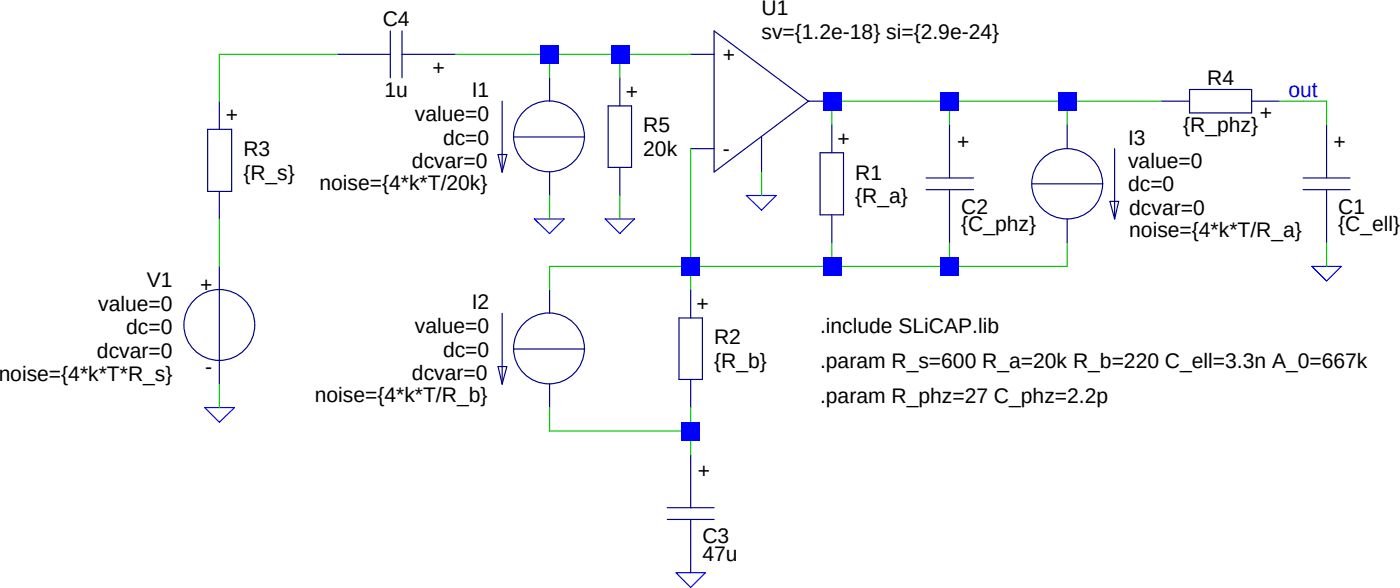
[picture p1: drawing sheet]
Version 4
SHEET 1 880 680
WIRE -80 112 -160 112
WIRE 64 112 0 112
WIRE 112 112 64 112
WIRE 160 112 112 112
WIRE 64 128 64 112
WIRE 112 128 112 112
WIRE -160 144 -160 112
WIRE 336 144 256 144
WIRE 416 144 336 144
WIRE 480 144 416 144
WIRE 576 144 560 144
WIRE 592 144 576 144
WIRE 256 160 256 144
WIRE 336 160 336 144
WIRE 416 160 416 144
WIRE 592 160 592 144
WIRE 208 208 208 192
WIRE 64 224 64 208
WIRE 112 224 112 208
WIRE -160 256 -160 224
WIRE 160 256 160 176
WIRE 160 256 64 256
WIRE 256 256 256 240
WIRE 256 256 160 256
WIRE 336 256 336 240
WIRE 336 256 256 256
WIRE 416 256 416 240
WIRE 416 256 336 256
WIRE 592 256 592 240
WIRE 64 272 64 256
WIRE 160 272 160 256
WIRE -160 352 -160 336
WIRE 64 368 64 352
WIRE 160 368 160 352
WIRE 160 368 64 368
WIRE 160 384 160 368
FLAG 208 208 0
FLAG 592 256 0
FLAG -160 352 0
FLAG 576 144 out
FLAG 112 224 0
FLAG 160 464 0
FLAG 64 224 0
SYMBOL SLR 256 160 R0
SYMATTR InstName R1
SYMATTR Value {R_a}
SYMBOL SLR 160 272 R0
SYMATTR InstName R2
SYMATTR Value {R_b}
SYMBOL SLR -160 144 R0
SYMATTR InstName R3
SYMATTR Value {R_s}
SYMBOL SLV -160 256 M0
SYMATTR InstName V1
SYMATTR SpiceLine2 noise={4*k*T*R_s}
SYMBOL SLC 592 160 R0
SYMATTR InstName C1
SYMATTR Value {C_ell}
SYMBOL SLR 560 144 R90
WINDOW 0 -8 40 VBottom 2
WINDOW 3 8 40 VTop 2
SYMATTR InstName R4
SYMATTR Value {R_phz}
SYMBOL SLC 336 160 R0
SYMATTR InstName C2
SYMATTR Value {C_phz}
SYMBOL SLC 160 384 R0
SYMATTR InstName C3
SYMATTR Value 47u
SYMBOL SLC 0 112 R90
WINDOW 0 -16 40 VBottom 2
WINDOW 3 16 40 VTop 2
SYMATTR InstName C4
SYMATTR Value 1u
SYMBOL SLR 112 128 R0
SYMATTR InstName R5
SYMATTR Value 20k
SYMBOL SLO_noise 176 144 R0
SYMATTR InstName U1
SYMATTR Value sv={1.2e-18} si={2.9e-24}
SYMBOL SLI 64 128 M0
SYMATTR InstName I1
SYMATTR SpiceLine2 noise={4*k*T/20k}
SYMBOL SLI 64 272 M0
SYMATTR InstName I2
SYMATTR SpiceLine2 noise={4*k*T/R_b}
SYMBOL SLI 416 160 R0
SYMATTR InstName I3
SYMATTR SpiceLine2 noise={4*k*T/R_a}
TEXT 248 296 Left 2 !.include SLiCAP.lib
TEXT 248 320 Left 2 !.param R_s=600 R_a=20k R_b=220 C_ell=3.3n A_0=667k
TEXT 248 344 Left 2 !.param R_phz=27 C_phz=2.2p
